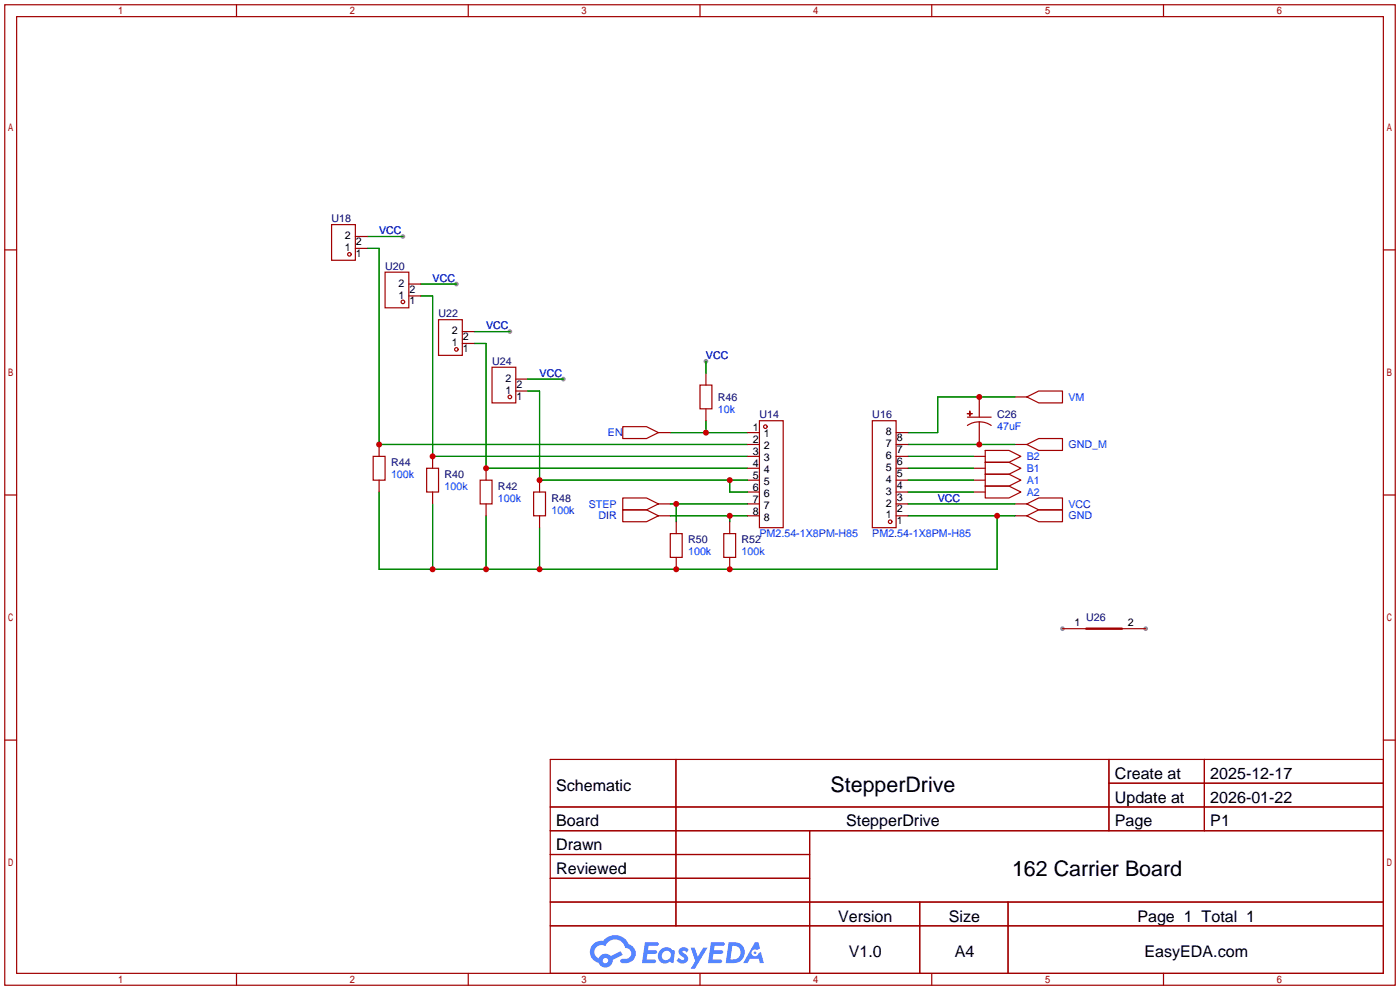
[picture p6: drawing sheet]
<svg xmlns="http://www.w3.org/2000/svg" width="299mm" height="212mm" viewBox="0 0 299 212" stroke-linecap="round" stroke-linejoin="round" font-family="sans-serif">
<g fill="#999">
<circle cx="227.1" cy="134.4" r=".51"/>
<circle cx="244.9" cy="134.4" r=".51"/>
<circle cx="86.1" cy="50.5" r=".51"/>
<circle cx="97.5" cy="60.7" r=".51"/>
<circle cx="109" cy="70.9" r=".51"/>
<circle cx="150.9" cy="77.2" r=".51"/>
<circle cx="120.4" cy="81" r=".51"/>
</g>
<g fill="none" stroke="#a10000" stroke-width=".25">
<path d="M1 1h297.2v209.6h-297.2zM3.6 3.6h292.1v204.4h-292.1zM50.5 1v2.6M100.1 1v2.6M149.6 1v2.6M199.1 1v2.6M248.7 1v2.6M1 53.4h2.6M295.7 53.4h2.5M1 105.8h2.6M295.7 105.8h2.5M1 158.2h2.6"/>
<path d="M295.7 158.2h2.5M117.6 162.3h178.1v45.7h-178.1zM117.6 172.5h178.1M117.6 177.5h178.1M144.5 162.3v35.6M173 177.5v30.5M237 162.3v15.2M237 167.4h58.7M257.4 162.3v15.2M117.6 182.6h55.4M117.6 192.8h178.1M117.6 187.7h55.4"/>
<path d="M117.6 197.9h178.1M196.6 192.8v15.2M215.4 192.8v15.2M50.5 208v2.6M100.1 208v2.6M149.6 208v2.6M199.1 208v2.6M248.7 208v2.6"/>
</g>
<g fill="#5487ff">
<path d="M145.3 202.7a1.3 1.3 0 0 1 1.9 .3l-.4 .6a.54 .54 0 0 0-.9-.2l.1 .2a1.34 1.34 0 0 1 .9 1.8 1.47 1.47 0 0 1-2.3-.1l.5-.6 .8 .5a.31 .31 0 0 0 .4-.3 .31 .31 0 0 0-.3-.4 1.12 1.12 0 0 1-.7-1.8z"/>
<path d="M147.6 202.5h.9l.6 2 1.2-2h.9l-2.7 4.6h-.9l1-1.7z"/>
<path d="M137.8 201.4h1.7a1.31 1.31 0 0 1 1.2 .2 .4 .4 0 0 1-.3 .5l-1.8 .1-.1 .9h1.6a.4 .4 0 0 1 .4 .4 .4 .4 0 0 1-.5 .4h-1.6l-.2 1.2h1.4a.46 .46 0 0 1 .5 0 .46 .46 0 0 1 .1 .5l-.4 .2h-2.6z"/>
<path d="M151.9 201.4h1.7a1.32 1.32 0 0 1 1.2 .2 .39 .39 0 0 1-.3 .5l-1.8 .1-.1 .9h1.6a.4 .4 0 0 1 .4 .4 .4 .4 0 0 1-.4 .4h-1.7l-.2 1.2h1.4a.46 .46 0 0 1 .5 0 .46 .46 0 0 1 .1 .5l-.4 .2h-2.6z"/>
<path d="M161.3 201.4h.8l.3 1.3-.6 .4a.75 .75 0 0 0-1.1 .3 .75 .75 0 0 0 .5 1 .75 .75 0 0 0 .9-.7l.5-.2 .6 2.3h-.8l-.3-.9h-1.8l-.5 .9h-1z"/>
<path d="M155.7 201.4l-.6 4.4h1.5a2.27 2.27 0 0 0 2.6-2.2 2.27 2.27 0 0 0-2.7-2.2zM156.5 202.1a1.5 1.5 0 0 1 1.8 1.6 1.5 1.5 0 0 1-1.9 1.4h-.3z"/>
<path d="M141.2 203a1.6 1.6 0 0 0-.3 2.3 1.6 1.6 0 0 0 2.3 .2l.7 .3 .3-2.4-.1-.3-.5-.1a1.58 1.58 0 0 0-2.4 0zM141.8 203.5a.98 .98 0 0 1 1.6 .4 .98 .98 0 0 1-1.1 1.3 .94 .94 0 0 1-.9-.7 .94 .94 0 0 1 .4-1z"/>
<path d="M126.8 201.8a2.37 2.37 0 0 0 1.1 4 1.54 1.54 0 0 0 1.8 1 1.54 1.54 0 0 0 1.2-1.6l2.2-1.1-.5-.8-2 1a1.57 1.57 0 0 0-2.7 .5 1.5 1.5 0 0 1-.7-2.1 1.5 1.5 0 0 1 2.2-.5 2.23 2.23 0 0 1 2.3-1.4 2.23 2.23 0 0 1 2 1.8 1.16 1.16 0 0 1 1.2 1.1 1.16 1.16 0 0 1-1.1 1.2h-.7a.47 .47 0 0 0-.5 .4 .47 .47 0 0 0 .4 .5 2.17 2.17 0 0 0 2.5-.9 2.17 2.17 0 0 0-.3-2.7l-.8-.4a3.2 3.2 0 0 0-5.5-.7l-1.1 .1zM128.8 205.3a.6 .6 0 0 1 1.2 0 .6 .6 0 0 1-1.2 0z"/>
<circle cx="161.4" cy="203.6" r=".28"/>
</g>
<g fill="none" stroke="#a10000" stroke-width=".25">
<path d="M70.9 48h5v7.6h-5zM75.9 53.1h2.6M75.9 50.5h2.6M82.3 58.2h5.1v7.6h-5.1zM87.4 63.2h2.5M87.4 60.7h2.5M93.7 68.3h5.1v7.6h-5.1zM98.8 73.4h2.5M98.8 70.9h2.5M105.2 78.5h5v7.6h-5zM150.9 79.8v2.5M79.8 97.5h2.5v5.1h-2.5z"/>
<path d="M81 95v2.5M92.5 97.5v2.6M110.2 83.6h2.6M110.2 81h2.6M133.1 91.2h5.1l2.5 1.3-2.5 1.2h-5.1zM140.7 92.5h2.6M149.6 82.3h2.5v5.1h-2.5zM150.9 87.4v2.5M159.8 95h2.5M159.8 97.5h2.5M159.8 92.5h2.5M162.3 89.9h5.1v22.9h-5.1z"/>
<path d="M186.4 89.9h5.1v22.9h-5.1zM191.5 95h2.6M191.5 97.5h2.6M191.5 92.5h2.6M206.8 88.4h1zM206.8 89.2h5M207.3 87.9v1zM208 97.5h2.6M209.3 90.2l1.6 .2 .9 .5M209.3 90.2l-1.1 .1-1.4 .6M209.3 84.8v4.4M209.3 90.2v4.8"/>
<path d="M210.6 96.3h5l2.6 1.2-2.6 1.3h-5zM210.6 98.8h5l2.6 1.3-2.6 1.2h-5zM216.9 84.8h2.6M216.9 95h2.6M219.5 84.8l2.5-1.2h5.1v2.5h-5.1zM219.5 95l2.5-1.3h5.1v2.6h-5.1zM81 102.6v2.6M91.2 100.1h2.5v5.1h-2.5zM92.5 105.2v2.5M102.6 102.6h2.6v5.1h-2.6zM103.9 100.1v2.5M103.9 107.7v2.5"/>
<path d="M114 105.2h2.6v5h-2.6zM115.3 102.6v2.6M115.3 110.2v2.6M133.1 106.4h5.1l2.5 1.3-2.5 1.3h-5.1zM133.1 109h5.1l2.5 1.2-2.5 1.3h-5.1zM140.7 107.7h2.6M140.7 110.2h2.6M143.3 114h2.5v5.1h-2.5zM144.5 111.5v2.5M144.5 119.1v2.6M154.7 114h2.5v5.1h-2.5zM156 111.5v2.5"/>
<path d="M156 119.1v2.6M159.8 100.1h2.5M159.8 102.6h2.5M159.8 105.2h2.5M159.8 107.7h2.5M159.8 110.2h2.5M191.5 100.1h2.6M191.5 102.6h2.6M191.5 105.2h2.6M191.5 107.7h2.6M191.5 110.2h2.6M208 100.1h2.6"/>
<path d="M208 102.6h2.6M208 105.2h2.6M210.6 101.3h5l2.6 1.3-2.6 1.3h-5zM210.6 103.9h5l2.6 1.3-2.6 1.2h-5zM216.9 107.7h2.6M216.9 110.2h2.6M219.5 107.7l2.5-1.3h5.1v2.6h-5.1zM219.5 110.2l2.5-1.2h5.1v2.5h-5.1zM227.1 134.4h5.1M239.8 134.4h5.1"/>
<circle cx="74.7" cy="54.4" r=".38"/>
<circle cx="86.1" cy="64.5" r=".38"/>
<circle cx="97.5" cy="74.7" r=".38"/>
<circle cx="109" cy="84.8" r=".38"/>
<circle cx="163.6" cy="91.2" r=".38"/>
<circle cx="190.2" cy="111.5" r=".38"/>
</g>
<g fill="none" stroke="#008700" stroke-width=".25">
<path d="M78.5 53.1h2.5v41.9h78.8M78.5 50.5h7.6M89.9 63.2h2.6v34.3h67.3M89.9 60.7h7.6M101.3 73.4h2.6v26.7h55.9M101.3 70.9h7.7M150.9 77.2v2.6M112.8 83.6h2.5v19h44.5M112.8 81h7.6M143.3 92.5h16.5M150.9 89.9v2.6M194.1 95h22.8"/>
<path d="M194.1 97.5h13.9M216.9 84.8h-16.5v7.7h-6.3M81 105.2v16.5h132.1v-11.5M92.5 107.7v14M103.9 110.2v11.5M115.3 112.8v8.9M143.3 107.7h16.5M143.3 110.2h16.5M144.5 107.7v3.8M156 102.6v2.6h3.8M156 110.2v1.3M194.1 107.7h22.8"/>
<path d="M194.1 110.2h22.8M194.1 105.2h13.9M194.1 102.6h13.9M194.1 100.1h13.9"/>
</g>
<path d="M232.2 134.4h7.6" fill="none" stroke="#a10000" stroke-width=".51"/>
<g fill="#c00">
<circle cx="209.3" cy="95" r=".63"/>
<circle cx="209.3" cy="84.8" r=".63"/>
<circle cx="213.1" cy="110.2" r=".63"/>
<circle cx="156" cy="121.7" r=".63"/>
<circle cx="144.5" cy="121.7" r=".63"/>
<circle cx="115.3" cy="121.7" r=".63"/>
<circle cx="103.9" cy="121.7" r=".63"/>
<circle cx="92.5" cy="121.7" r=".63"/>
<circle cx="150.9" cy="92.5" r=".63"/>
<circle cx="81" cy="95" r=".63"/>
<circle cx="92.5" cy="97.5" r=".63"/>
<circle cx="103.9" cy="100.1" r=".63"/>
<circle cx="144.5" cy="107.7" r=".63"/>
<circle cx="156" cy="110.2" r=".63"/>
<circle cx="115.3" cy="102.6" r=".63"/>
<circle cx="156" cy="102.6" r=".63"/>
</g>
<g font-size="4.6">
<text x="177.5" y="169.3">StepperDrive</text>
<text x="216.3" y="187.1">162 Carrier Board</text>
</g>
<g font-size="3.4">
<text x="238.3" y="166.5">Create at</text>
<text x="258.7" y="166.5">2025-12-17</text>
<text x="118.9" y="169">Schematic</text>
<text x="238.3" y="171.6">Update at</text>
<text x="258.7" y="171.6">2026-01-22</text>
<text x="118.9" y="176.6">Board</text>
<text x="180.8" y="176.6">StepperDrive</text>
<text x="238.3" y="176.6">Page</text>
<text x="258.7" y="176.6">P1</text>
<text x="118.9" y="181.7">Drawn</text>
<text x="118.9" y="186.8">Reviewed</text>
<text x="179.1" y="197">Version</text>
<text x="202.8" y="197">Size</text>
<text x="243.1" y="197">Page 1 Total 1</text>
<text x="181.4" y="204.6">V1.0</text>
<text x="204" y="204.6">A4</text>
<text x="244.6" y="204.6">EasyEDA.com</text>
</g>
<g font-size="2.3" fill="#000080">
<text x="70.9" y="47.5">U18</text>
<text x="82.3" y="57.7">U20</text>
<text x="93.7" y="67.8">U22</text>
<text x="105.2" y="78">U24</text>
<text x="153.4" y="85.6">R46</text>
<text x="162.3" y="89.4">U14</text>
<text x="186.4" y="89.4">U16</text>
<text x="213.1" y="89.4">C26</text>
<text x="83.6" y="99.6">R44</text>
<text x="95" y="102.1">R40</text>
<text x="106.4" y="104.7">R42</text>
<text x="117.9" y="107.2">R48</text>
<text x="147.1" y="116.1">R50</text>
<text x="158.5" y="116.1">R52</text>
<text x="232.2" y="132.6">U26</text>
</g>
<g font-size="2.3">
<text x="73.7" y="53.6">1</text>
<text x="73.7" y="51.1">2</text>
<text x="76.1" y="52.4">2</text>
<text x="76.1" y="54.9">1</text>
<text x="85.2" y="63.8">1</text>
<text x="85.2" y="61.3">2</text>
<text x="87.5" y="65.1">1</text>
<text x="87.5" y="62.5">2</text>
<text x="96.6" y="71.4">2</text>
<text x="96.6" y="74">1</text>
<text x="98.9" y="75.2">1</text>
<text x="98.9" y="72.7">2</text>
<text x="108" y="81.6">2</text>
<text x="110.4" y="82.9">2</text>
<text x="108" y="84.1">1</text>
<text x="110.4" y="85.4">1</text>
<text x="160.9" y="92.2">1</text>
<text x="160.9" y="94.7">2</text>
<text x="163.2" y="93.5">1</text>
<text x="189.3" y="95.6">7</text>
<text x="189.3" y="93">8</text>
<text x="191.6" y="94.3">8</text>
<text x="160.9" y="97.3">3</text>
<text x="160.9" y="99.8">4</text>
<text x="163.2" y="96">2</text>
<text x="163.2" y="98.6">3</text>
<text x="163.2" y="101.1">4</text>
<text x="189.3" y="100.6">5</text>
<text x="189.3" y="98.1">6</text>
<text x="191.6" y="101.9">5</text>
<text x="191.6" y="99.4">6</text>
<text x="191.6" y="96.8">7</text>
<text x="160.9" y="102.4">5</text>
<text x="160.9" y="104.9">6</text>
<text x="160.9" y="107.4">7</text>
<text x="163.2" y="103.6">5</text>
<text x="163.2" y="106.2">6</text>
<text x="189.3" y="105.7">3</text>
<text x="189.3" y="103.2">4</text>
<text x="191.6" y="107">3</text>
<text x="191.6" y="104.4">4</text>
<text x="160.9" y="110">8</text>
<text x="163.2" y="108.7">7</text>
<text x="163.2" y="111.3">8</text>
<text x="189.3" y="110.8">1</text>
<text x="189.3" y="108.3">2</text>
<text x="191.6" y="112.1">1</text>
<text x="191.6" y="109.5">2</text>
<text x="229.6" y="133.9">1</text>
<text x="241" y="133.9">2</text>
</g>
<g font-size="2.3" fill="#00f">
<text x="81" y="50.1">VCC</text>
<text x="92.5" y="60.2">VCC</text>
<text x="103.9" y="70.4">VCC</text>
<text x="150.9" y="76.7">VCC</text>
<text x="115.3" y="80.5">VCC</text>
<text x="153.4" y="88.2">10k</text>
<text x="228.3" y="85.6">VM</text>
<text x="129.9" y="93.2">EN</text>
<text x="213.1" y="92">47uF</text>
<text x="228.3" y="95.8">GND_M</text>
<text x="219.5" y="98.3">B2</text>
<text x="219.5" y="100.9">B1</text>
<text x="83.6" y="102.1">100k</text>
<text x="95" y="104.7">100k</text>
<text x="106.4" y="107.2">100k</text>
<text x="200.4" y="107.2">VCC</text>
<text x="219.5" y="103.4">A1</text>
<text x="219.5" y="105.9">A2</text>
<text x="117.9" y="109.8">100k</text>
<text x="125.8" y="108.5">STEP</text>
<text x="127.9" y="111">DIR</text>
<text x="228.3" y="108.5">VCC</text>
<text x="228.3" y="111">GND</text>
<text x="147.1" y="118.6">100k</text>
<text x="158.5" y="118.6">100k</text>
<text x="162.3" y="114.8">PM2.54-1X8PM-H85</text>
<text x="186.4" y="114.8">PM2.54-1X8PM-H85</text>
</g>
</svg>
